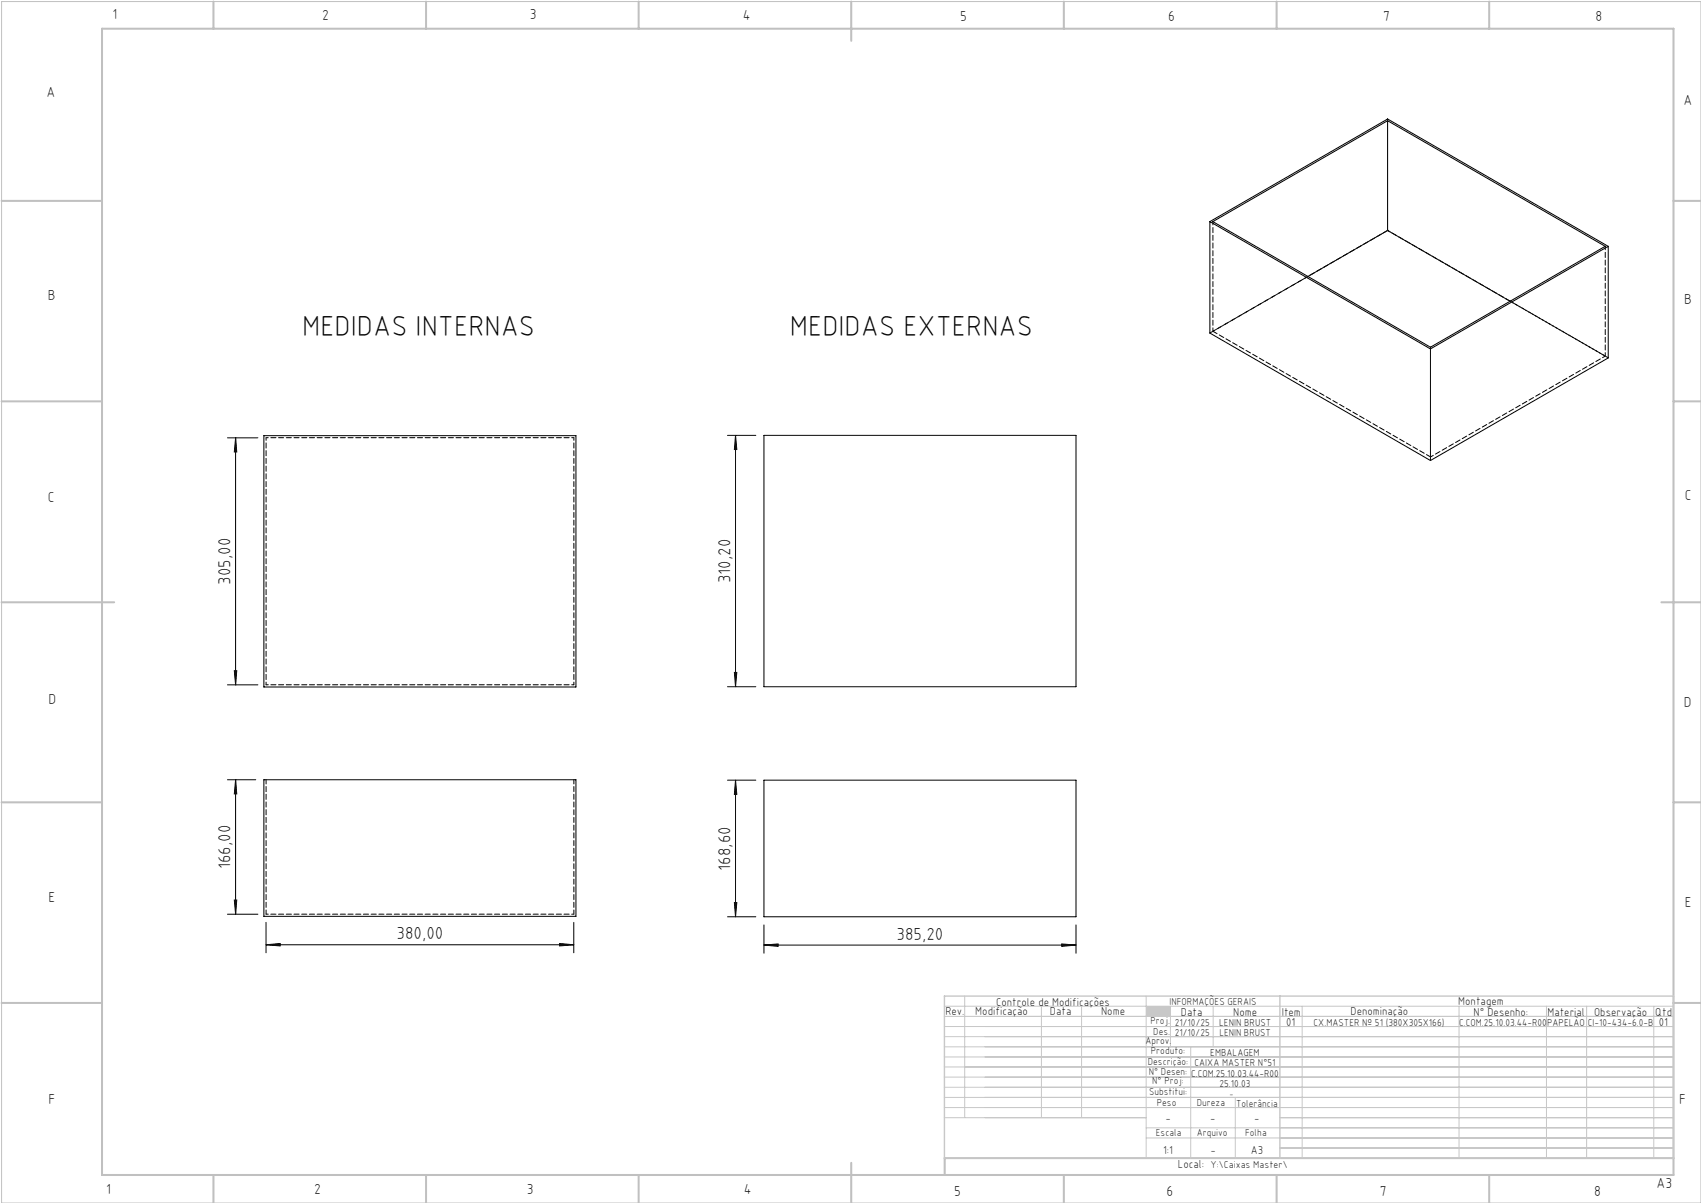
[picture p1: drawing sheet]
<svg xmlns="http://www.w3.org/2000/svg" width="420mm" height="297mm" viewBox="0 0 420 297" stroke-linecap="round" stroke-linejoin="round" font-family="sans-serif">
<path d="M.4 .4h419.6v296.6h-419.6z" fill="none" stroke="#c0c0c0" stroke-width=".25"/>
<g fill="none" stroke="#c0c0c0" stroke-width=".5">
<path d="M25.2 7.1h388v283h-388zM52.7 .4v6.7M105.2 .4v6.7M157.7 .4v6.7M210.2 .4v9.7M262.7 .4v6.7M315.2 .4v6.7M367.7 .4v6.7M.4 49.6h24.8M413.2 49.6h6.8M.4 99.1h24.8M413.2 99.1h6.8"/>
<path d="M.4 148.7h27.8M410.2 148.7h9.8M.4 198.1h24.8M413.2 198.1h6.8M.4 247.6h24.8M413.2 247.6h6.8M52.7 290.1v6.9M105.2 290.1v6.9M157.7 290.1v6.9M210.2 287.1v9.9M262.7 290.1v6.9M315.2 290.1v6.9"/>
<path d="M367.7 290.1v6.9M413.2 285.9h-179.9v4.2"/>
</g>
<g fill="none" stroke="#c3c8d2" stroke-width=".25">
<path d="M233.2 250.9h180M233.2 248.4h180M233.2 253.4h180M233.2 255.9h180M233.2 258.4h180M238.2 245.9v30M257.1 248.4v27.5M267.1 248.4v27.5M283 245.9v40M289 248.4v10M294 258.4v27.5M299.5 248.4v10"/>
<path d="M321.5 248.4v37.5M360.3 248.4v37.5M381.8 248.4v37.5M391.8 248.4v37.5M408.3 248.4v37.5M233.2 260.9h180M233.2 263.4h180M233.2 265.9h180M233.2 268.4h180M233.2 270.9h180M233.2 273.4h180M233.2 275.9h49.8"/>
<path d="M283 278.4h130.2M305 270.9v15M316 275.9h97.2M283 280.9h130.2M316 283.4h97.2"/>
</g>
<path d="M233.2 245.9h180v40h-180zM316 245.9v40" fill="none" stroke="#c3c8d2" stroke-width=".35"/>
<path d="M283 248.4h6v2.5h-6z" fill-rule="evenodd" fill="#c3c8d2"/>
<g fill="none" stroke="#000" stroke-width=".25">
<path d="M342.6 29.8v27.1M298.7 54.7v27.5l54.5 31.5M298.7 54.7l54.5 31.4M298.7 54.7l43.9-25.3 54.5 31.4M299.5 54.7l43.1-24.9 53.7 31-43.1 24.9zM342.6 56.9l30.3 17.5M342.6 56.9l-19.7 11.4M397.1 60.8l-43.9 25.3M397.1 60.8v27.6l-43.9 25.3M353.2 86.1v27.6M56.2 108.1h7.5M58.2 108.1l.3 3.5h-.6z"/>
<path d="M58.2 108.1v61M65.2 107.6h77v62h-77zM179.6 107.5h7M181.6 107.5l.3 3.5h-.6zM181.6 107.5v62M188.6 107.5h77.1v62h-77.1zM56.2 169.1h7.5M57.9 165.6h.6l-.3 3.5zM179.6 169.5h7M181.3 166h.6l-.3 3.5zM56.2 192.5h6.9M58.2 192.5l.3 3.5h-.6z"/>
<path d="M58.2 192.5v33.2M65.2 192.5h77v33.7h-77zM179.6 192.6h7M181.6 192.6l.3 3.5h-.6zM181.6 192.6v33.7M188.6 192.6h77.1v33.7h-77.1zM56.2 225.7h7.5M57.9 222.2h.6l-.3 3.5zM65.7 233.3l3.5-.4v.6zM65.7 227.7v7.5M65.7 233.3h76M138.2 232.9l3.5 .4-3.5 .2z"/>
<path d="M141.7 227.7v7.5M179.6 226.3h7M181.3 222.8h.6l-.3 3.5zM188.6 233.3l3.5-.3v.6zM188.6 228.3v7M188.6 233.3h77.1M262.1 233l3.6 .3-3.6 .3zM265.7 228.3v7"/>
</g>
<g fill="#000">
<path d="M57.9 165.6h.6l-.3 3.5zM58.2 108.1l.3 3.5h-.6zM181.3 166h.6l-.3 3.5zM181.6 107.5l.3 3.5h-.6z"/>
<path d="M58.2 192.5l.3 3.5h-.6zM57.9 222.2h.6l-.3 3.5zM181.6 192.6l.3 3.5h-.6zM181.3 222.8h.6l-.3 3.5z"/>
<path d="M65.7 233.3l3.5-.4v.6zM138.2 232.9l3.5 .4-3.5 .2zM188.6 233.3l3.5-.3v.6zM262.1 233l3.6 .3-3.6 .3z"/>
</g>
<path d="M65.7 192.5v33.2M141.7 192.5v33.2" fill="none" stroke="#000" stroke-width=".25" stroke-dasharray="1.3 .6" stroke-dashoffset=".2"/>
<path d="M65.7 108.1h76M141.7 169.1h-76M65.7 225.7h76" fill="none" stroke="#000" stroke-width=".25" stroke-dasharray="1.3 .6" stroke-dashoffset=".7"/>
<path d="M397.1 88.3l-54.5-31.4M141.7 108.1v61M65.7 169.1v-61" fill="none" stroke="#000" stroke-width=".25" stroke-dasharray="1.3 .6" stroke-dashoffset=".6"/>
<path d="M342.6 29.4v.4M342.6 56.9h.1M353.2 85.7v.4" fill="none" stroke="#000" stroke-width=".25" stroke-dasharray="1.3 .6"/>
<path d="M299.5 54.7v27.1M323 68.2l-23.5 13.6M396.4 60.8v27.1M396.4 87.9l-23.5-13.5" fill="none" stroke="#000" stroke-width=".25" stroke-dasharray="1.3 .6" stroke-dashoffset=".4"/>
<path d="M342.6 56.9l-43.8 25.3M299.5 81.8l53.7 31" fill="none" stroke="#000" stroke-width=".25" stroke-dasharray="1.3 .6" stroke-dashoffset=".1"/>
<path d="M353.2 112.8l43.2-24.9" fill="none" stroke="#000" stroke-width=".25" stroke-dasharray="1.3 .6" stroke-dashoffset=".5"/>
<g font-size="7.1">
<text x="74.6" y="82.9">MEDIDAS INTERNAS</text>
<text x="195" y="82.9">MEDIDAS EXTERNAS</text>
</g>
<g font-size="4.3">
<text x="180.4" y="144" transform="rotate(-90 180.4 144)">310,20</text>
<text x="56.9" y="144.3" transform="rotate(-90 56.9 144.3)">305,00</text>
<text x="56.9" y="214.6" transform="rotate(-90 56.9 214.6)">166,00</text>
<text x="180.4" y="214.9" transform="rotate(-90 180.4 214.9)">168,60</text>
<text x="97.9" y="231.9">380,00</text>
<text x="221.4" y="232">385,20</text>
</g>
<g font-size="3.6">
<text x="27.8" y="4.8">1</text>
<text x="79.5" y="4.9">2</text>
<text x="130.8" y="4.8">3</text>
<text x="183.4" y="4.9">4</text>
<text x="237.1" y="5.1">5</text>
<text x="288.4" y="5.2">6</text>
<text x="341.5" y="5.1">7</text>
<text x="394" y="5.2">8</text>
<text x="11.5" y="24">A</text>
<text x="415.7" y="25.8">A</text>
<text x="11.8" y="74.1">B</text>
<text x="415.8" y="75.1">B</text>
<text x="11.8" y="124">C</text>
<text x="416" y="123.5">C</text>
<text x="12" y="173.7">D</text>
<text x="415.8" y="174.7">D</text>
<text x="12" y="222.6">E</text>
<text x="416" y="223.9">E</text>
<text x="12" y="272.6">F</text>
<text x="414.6" y="272.6">F</text>
<text x="409" y="293.3">A3</text>
<text x="26.2" y="294.8">1</text>
<text x="77.6" y="294.8">2</text>
<text x="130.1" y="294.8">3</text>
<text x="183.7" y="294.7">4</text>
<text x="235.6" y="295.2">5</text>
<text x="288" y="295.2">6</text>
<text x="340.7" y="295.2">7</text>
<text x="393.6" y="295.2">8</text>
</g>
<g font-size="2.9">
<text x="240.8" y="250.6">Modificação</text>
<text x="259.2" y="250.6">Data</text>
<text x="271.9" y="250.6">Nome</text>
<text x="290.9" y="288.4">Local:</text>
</g>
<g font-size="2.8">
<text x="233.4" y="250.6">Rev.</text>
<text x="246" y="248.4">Controle de Modificações</text>
<text x="291.6" y="250.8">Data</text>
<text x="304.5" y="250.8">Nome</text>
<text x="316.5" y="250.9">Item</text>
<text x="333.5" y="250.5">Denominação</text>
<text x="360.1" y="248.2">Montagem</text>
<text x="363.9" y="250.8">N° Desenho:</text>
<text x="382.1" y="250.8">Material</text>
<text x="393.6" y="250.8">Observação</text>
<text x="408.7" y="250.9">Qtd</text>
<text x="317.6" y="253.3">01</text>
<text x="409.6" y="253.3">01</text>
<text x="287.7" y="276.9">-</text>
<text x="298.8" y="276.9">-</text>
<text x="309.7" y="276.9">-</text>
<text x="287.2" y="284.8">1:1</text>
<text x="298.9" y="284.8">-</text>
<text x="308.8" y="284.8">A3</text>
</g>
<g font-size="2.5">
<text x="288.7" y="248.2">INFORMAÇÕES GERAIS</text>
<text x="282.8" y="257.8">Aprov.</text>
<text x="284.1" y="252.9">Proj.</text>
<text x="284.8" y="255.4">Des.</text>
<text x="290.1" y="255.8">21/10/25</text>
<text x="290.1" y="253.3">21/10/25</text>
<text x="301" y="253.3">LENIN BRUST</text>
<text x="301.1" y="255.8">LENIN BRUST</text>
<text x="324.3" y="253.3">CX.MASTER Nº 51 (380X305X166)</text>
<text x="360.3" y="253.3">C.COM.25.10.03.44-R00</text>
<text x="382" y="253.3">PAPELÃO</text>
<text x="392" y="253.3">CI-10-434-6.0-B</text>
<text x="283.4" y="262.9">Descrição:</text>
<text x="284.2" y="260.3">Produto:</text>
<text x="294.9" y="263.3">CAIXA MASTER N°51</text>
<text x="298.8" y="260.7">EMBALAGEM</text>
<text x="283.7" y="265.4">N° Desen:</text>
<text x="284.5" y="267.7">N° Proj:</text>
<text x="294.1" y="265.9">C.COM.25.10.03.44-R00</text>
<text x="301.1" y="268.3">25.10.03</text>
<text x="283.7" y="270.4">Substitui:</text>
<text x="285.6" y="273">Peso</text>
<text x="295.5" y="273">Dureza</text>
<text x="305.2" y="273.3">Tolerância</text>
<text x="285.4" y="280.4">Escala</text>
<text x="295.5" y="280.4">Arquivo</text>
<text x="307.5" y="280.4">Folha</text>
<text x="298.9" y="288.4">Y:\Caixas Master\</text>
</g>
<text font-size="2.1" x="303.5" y="270.9">-</text>
</svg>
